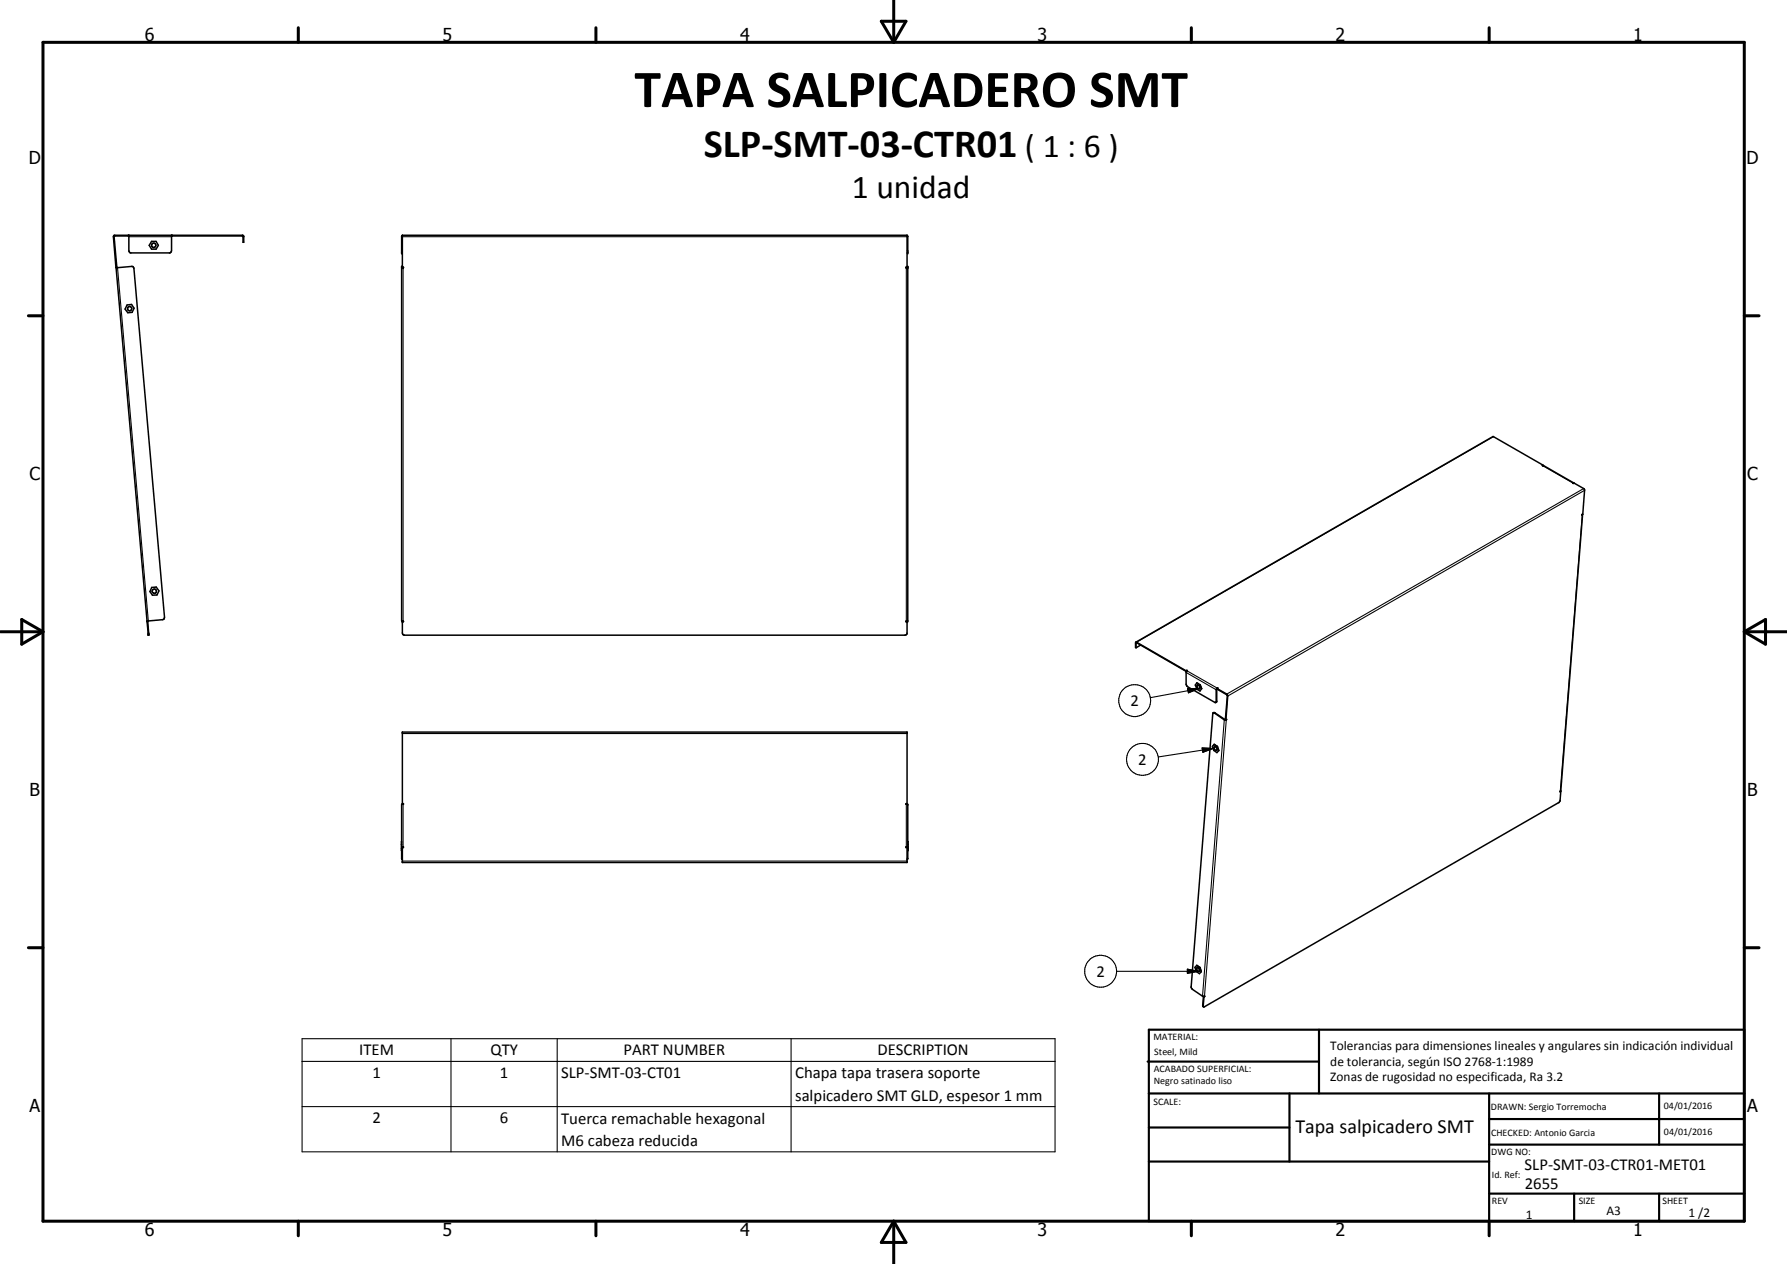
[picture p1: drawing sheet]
<svg xmlns="http://www.w3.org/2000/svg" width="420mm" height="297mm" viewBox="0 0 420 297" stroke-linecap="round" stroke-linejoin="round" font-family="sans-serif">
<g fill="#000">
<circle cx="30.3" cy="55.3" r=".18"/>
<circle cx="40.3" cy="55.3" r=".18"/>
<circle cx="94.4" cy="59.4" r=".18"/>
<circle cx="94.6" cy="55.3" r=".18"/>
<circle cx="213.3" cy="55.3" r=".18"/>
<circle cx="213.4" cy="59.4" r=".18"/>
<circle cx="94.4" cy="62.6" r=".18"/>
<circle cx="213.3" cy="62.9" r=".18"/>
<circle cx="213.4" cy="62.6" r=".18"/>
<circle cx="213.4" cy="62.9" r=".18"/>
<circle cx="94.6" cy="146.1" r=".18"/>
<circle cx="213.3" cy="146.1" r=".18"/>
<circle cx="213.4" cy="145.9" r=".18"/>
<circle cx="279" cy="157.6" r=".18"/>
<circle cx="213.4" cy="189" r=".18"/>
<circle cx="213.4" cy="199" r=".18"/>
<circle cx="282.1" cy="227.4" r=".18"/>
</g>
<g fill="none" stroke="#000" stroke-width=".35">
<path d="M30.2 55.3v.2M30.3 55.3v3.6l.4 .5h9.3l.3-.5v-3.6M30.3 55.5h-3.5l.7 7.2M35.6 56.7h1.1l.5 1-.5 .8h-1.1l-.5-.8zM40.3 55.5h16.8v1.4h.2v-1.4l-.2-.2h-30.2l-.2 .3 .6 7.2M40.5 55.3v.2M94.6 55.3l-.2 .2v3.9h.2M94.6 55.3v7.6M94.6 55.3h118.7M213.3 55.3l.1 .2v3.9h-.1M213.3 55.3v7.6M27.3 62.8v.1"/>
<path d="M27.3 62.9l3.8-.3 .4 .5 7.2 82-.1 .3-.4 .2-3.6 .3M27.3 62.9l7.3 83.1M27.5 62.7v.2M27.5 62.7l-.2 .1M29.9 71.7l1-.2 .6 .9-.4 1-1.1 .1-.6-.9zM94.6 62.6h-.2v83.3l.5 .1-.3 .1v2.7l.1 .3 .4 .2 118-.1 .2-.3v-2.8l-.3-.1 .4-.1v-83.3h-.1M94.6 62.8l.3 .1h-.5M213.3 62.8l-.3 .1h.4M362.8 109.3l-11.7-6.7-84 48.3M362.8 109.5l.2-.1 7 4.1M362.8 109.3l-.2 .1 .2 .1M362.8 109.3v.2"/>
<path d="M370 113.5h-.2h.3l2.3 1.3 .2 .3-.5 5.7-.2 .2 .2-.1M370 113.5h.1M35.7 138h1l.7 .9-.5 .9-1.1 .1-.5-.9zM372.1 120.9l-5.1 64.9-.2 .3 .2-.1M372.1 120.8v.1M34.6 146.1h.1M34.6 146.1l.2 3.2h.2l-.3-3.2M34.6 145.9v.2M34.7 145.9v.2M267.1 150.9l11.8 6.7M267.1 150.9l-.1 1.2 .1 .1M267.1 152.2v-1.2h.1l11.7 6.8"/>
<path d="M268.2 151.6l-1.1 .6M278.9 157.6v.2M279 157.5l.2 .1-.3 .4v2.8l.1 .4 6.6 3.9 .4-.1M279 157.5l-.1 .1M279 157.5l-.1 .3M281.5 161.1a.49 .49 0 0 1 .5 .2 .49 .49 0 0 1 0 .6l-.5-.4zM282.1 160.9l-.7-.5-.4 .6 .4 1 .7 .4 .4-.6M282.1 160.9l.4 .9M282.5 161.8h.1M285.2 167.6l.5-.1 2.4 1.7M285.5 174.9l-.4 .5 .3 1 .7 .5 .4-.5M285.5 174.9l.7 .5"/>
<path d="M285.6 175.5a.52 .52 0 0 1 .5 .3 .52 .52 0 0 1-.1 .6l-.4-.3-.2-.3zM286.2 161.8l-.2 3.2M286.2 161.8l2.2 1.3 .3 .3-.5 5.8M286.2 161.8l2.4 1.7-.5 5.5 .1 .2M286.2 175.4h.1M286.2 175.4l.3 1M286.2 161.7l-.2 .3v3M286.2 161.7h.2l-.2 .1M286.2 161.7v.1M288.1 169.2h.1M288.2 169.1l-.1 .1M288.2 169.2l.2-.2v.2"/>
<path d="M288.3 169.1l.1 .1M288.4 169.2h-.5l-2.4-1.6h-.4l-5 64.3 .3 .6 2.3 1.6 .5 .1M94.4 198.4v.1M94.4 199h.5v.2h-.3M94.4 197.9v1.9M94.4 199.4v.1M94.6 199v3.7h118.7v-3.7M213.4 199h-.4v.2h.3M213.4 197.9l.1-.1v2.1l-.1-.1M213.4 199.4l.1 .1M213.5 198.4l-.1 .1M366.9 185.9l.1 .1"/>
<path d="M367 186l-.2 2.2-.2 .4-83.7 48M94.6 202l-.2-.2v-12.8h.5v-.2h-.3v-16.8h118.7v16.8h-.3v.2h.4v12.8l-.1 .2M281.4 226.9l-.4 .4 .3 1 .7 .5 .4-.5M281.4 226.9l.7 .5M281.5 227.4a.6 .6 0 0 1 .5 .9 .56 .56 0 0 1-.5-.9zM282.1 227.4l.3 .9M282.9 234.2l-.1 2.2 .2 .2M282.9 234.2l.2 .1M283.1 234.3l-.2 2.3M283.2 234.2v-.1l-.3 .1M283.2 234.2l-.1 .1"/>
<circle cx="36.1" cy="57.6" r=".51"/>
<circle cx="30.5" cy="72.5" r=".5"/>
<circle cx="36.3" cy="138.9" r=".51"/>
</g>
<g fill="none" stroke="#000" stroke-width=".25">
<path d="M26.7 55.6h.1M27 55.3v.2M30.3 55.6h10M57 55.3v.2M57.1 55.6h.2M94.4 58.9h.2M94.4 55.6h119M213.3 58.9h.1M27.6 62.9l7.3 83M94.4 62.6h.2M94.4 62.9h.2M94.8 62.9h.1"/>
<path d="M94.8 62.9v83.1M213.1 62.9h.1M213.1 62.9v83.1M213.3 62.6h.1M213.3 62.9h.1M351.1 102.6l-83.9 48.3-.1 .2-.1-.1M362.8 109.5l7.1 4M369.9 113.5v.1M372.4 114.8l-84 48.3v.2M372.6 115.2l-84 48.3M371.9 121l-5.1 64.9M34.8 148.8h.2"/>
<path d="M278.9 158l7.2 4.1M279.1 157.6l7.1 4.2M94.6 172.4h118.7M279.2 161.8h2.6l-2.4 1zM281.8 161.8l-11.3 2.2M282.6 175.8l2.6 .1-2.4 .9zM285.2 175.9l-12.9 2M285.7 167.5l-.2 .1M286.1 164.8h-.1M288 169.1l-.1 .1-5.2 64.9M288.2 169.1l-5 65M94.8 189v10"/>
<path d="M213.1 189v10M94.4 201.7h.2M94.6 202.4h118.7M213.3 201.7h.1M262.5 228.3h19.2M279.2 227.8l2.5 .5-2.5 .4zM282.8 236.3l.1 .1M71 244.1h177.1v26.6h-177.1zM71 249.4h177.1M106 244.1v26.6M131 244.1v26.6M186 244.1v26.6"/>
<path d="M71 260.1h177.1"/>
<circle cx="266.8" cy="164.6" r="3.8"/>
<circle cx="268.6" cy="178.4" r="3.8"/>
<circle cx="258.8" cy="228.2" r="3.8"/>
</g>
<g fill="none" stroke="#000" stroke-width=".71">
<path d="M10.1 9.9h400v277.1h-400zM70.1 6.5v3.4M140.1 6.5v3.4M207.2 5h5.8l-2.9 4.9zM210.1 0v9.9M280.1 6.5v3.4M350.1 6.5v3.4M6.7 74.2h3.4M410.1 74.2h3.5M.1 148.5h10M5.1 145.6l5 2.9-5 2.9zM410.1 148.5h10"/>
<path d="M410.1 148.5l5-2.9v5.8zM6.7 222.7h3.4M410.1 222.7h3.5M70.1 287v3.4M140.1 287v3.4M210.1 287v10M210.1 287l2.9 5h-5.8zM280.1 287v3.4M350.1 287v3.4"/>
</g>
<g fill="none" stroke="#000" stroke-width=".51">
<path d="M269.8 249.5h40.3M270.1 242h140v45h-140zM270.1 257h140M303.2 257v16M310.1 242v15M350.1 257v30M390.1 257v12M270.1 265h33.1M270.1 273h80M350.1 269h60M350.1 263h60M350.1 280.5h60"/>
<path d="M370.1 280.5v6.5M390.1 280.5v6.5"/>
</g>
<path d="M279.2 161.8h2.6l-2.4 1zM282.6 175.8l2.6 .1-2.4 .9zM279.2 227.8l2.5 .5-2.5 .4z" fill="#000"/>
<text font-size="12.6" x="149.2" y="25.1">TAPA SALPICADERO SMT</text>
<text font-size="9.4" x="165.5" y="37">SLP-SMT-03-CTR01</text>
<g font-size="7.9">
<text x="241" y="37">( 1 : 6 )</text>
<text x="200.3" y="46.4">1 unidad</text>
</g>
<text font-size="4.7" x="304.6" y="266.2">Tapa salpicadero SMT</text>
<g font-size="4.2">
<text x="34" y="9.6">6</text>
<text x="104" y="9.6">5</text>
<text x="174" y="9.6">4</text>
<text x="244" y="9.6">3</text>
<text x="314" y="9.6">2</text>
<text x="384" y="9.6">1</text>
<text x="6.8" y="38.7">D</text>
<text x="410.6" y="38.7">D</text>
<text x="7" y="112.9">C</text>
<text x="410.8" y="112.9">C</text>
<text x="7" y="187.1">B</text>
<text x="410.8" y="187.1">B</text>
<text x="7" y="261.4">A</text>
<text x="410.8" y="261.4">A</text>
<text x="34" y="290.4">6</text>
<text x="104" y="290.4">5</text>
<text x="174" y="290.4">4</text>
<text x="244" y="290.4">3</text>
<text x="314" y="290.4">2</text>
<text x="384" y="290.4">1</text>
</g>
<g font-size="3.9">
<text x="265.8" y="165.9">2</text>
<text x="267.6" y="179.7">2</text>
<text x="257.8" y="229.5">2</text>
<text x="84.4" y="248">ITEM</text>
<text x="115.3" y="248">QTY</text>
<text x="146.6" y="248">PART NUMBER</text>
<text x="206.3" y="248">DESCRIPTION</text>
<text x="87.6" y="253.4">1</text>
<text x="117.5" y="253.4">1</text>
<text x="131.9" y="253.4">SLP-SMT-03-CT01</text>
<text x="186.9" y="253.4">Chapa tapa trasera soporte</text>
<text x="87.6" y="264">2</text>
<text x="117.5" y="264">6</text>
<text x="186.9" y="258.7">salpicadero SMT GLD, espesor 1 mm</text>
<text x="131.9" y="264.1">Tuerca remachable hexagonal</text>
<text x="131.9" y="269.4">M6 cabeza reducida</text>
<text x="358.5" y="275">SLP-SMT-03-CTR01-MET01</text>
<text x="358.5" y="279.4">2655</text>
</g>
<g font-size="3.1">
<text x="312.7" y="246.8">Tolerancias para dimensiones lineales y angulares sin indicación individual</text>
<text x="312.7" y="250.4">de tolerancia, según ISO 2768-1:1989</text>
<text x="312.7" y="254">Zonas de rugosidad no especificada, Ra 3.2</text>
<text x="358.7" y="286.5">1</text>
<text x="377.7" y="285.6">A3</text>
<text x="397" y="285.9">1 /2</text>
</g>
<g font-size="2.4">
<text x="271.2" y="244.4">MATERIAL:</text>
<text x="271.3" y="252">ACABADO SUPERFICIAL:</text>
<text x="271.4" y="247.9">Steel, Mild</text>
<text x="271.3" y="254.6">Negro satinado liso</text>
<text x="271.2" y="259.7">SCALE:</text>
<text x="350.6" y="260.8">DRAWN: Sergio Torremocha</text>
<text x="391.2" y="260.6">04/01/2016</text>
<text x="350.6" y="267">CHECKED: Antonio Garcia</text>
<text x="391.2" y="266.7">04/01/2016</text>
<text x="350.6" y="271.4">DWG NO:</text>
<text x="350.8" y="276.9">Id. Ref:</text>
<text x="350.8" y="282.8">REV</text>
<text x="371.2" y="282.9">SIZE</text>
<text x="390.9" y="282.9">SHEET</text>
</g>
</svg>
